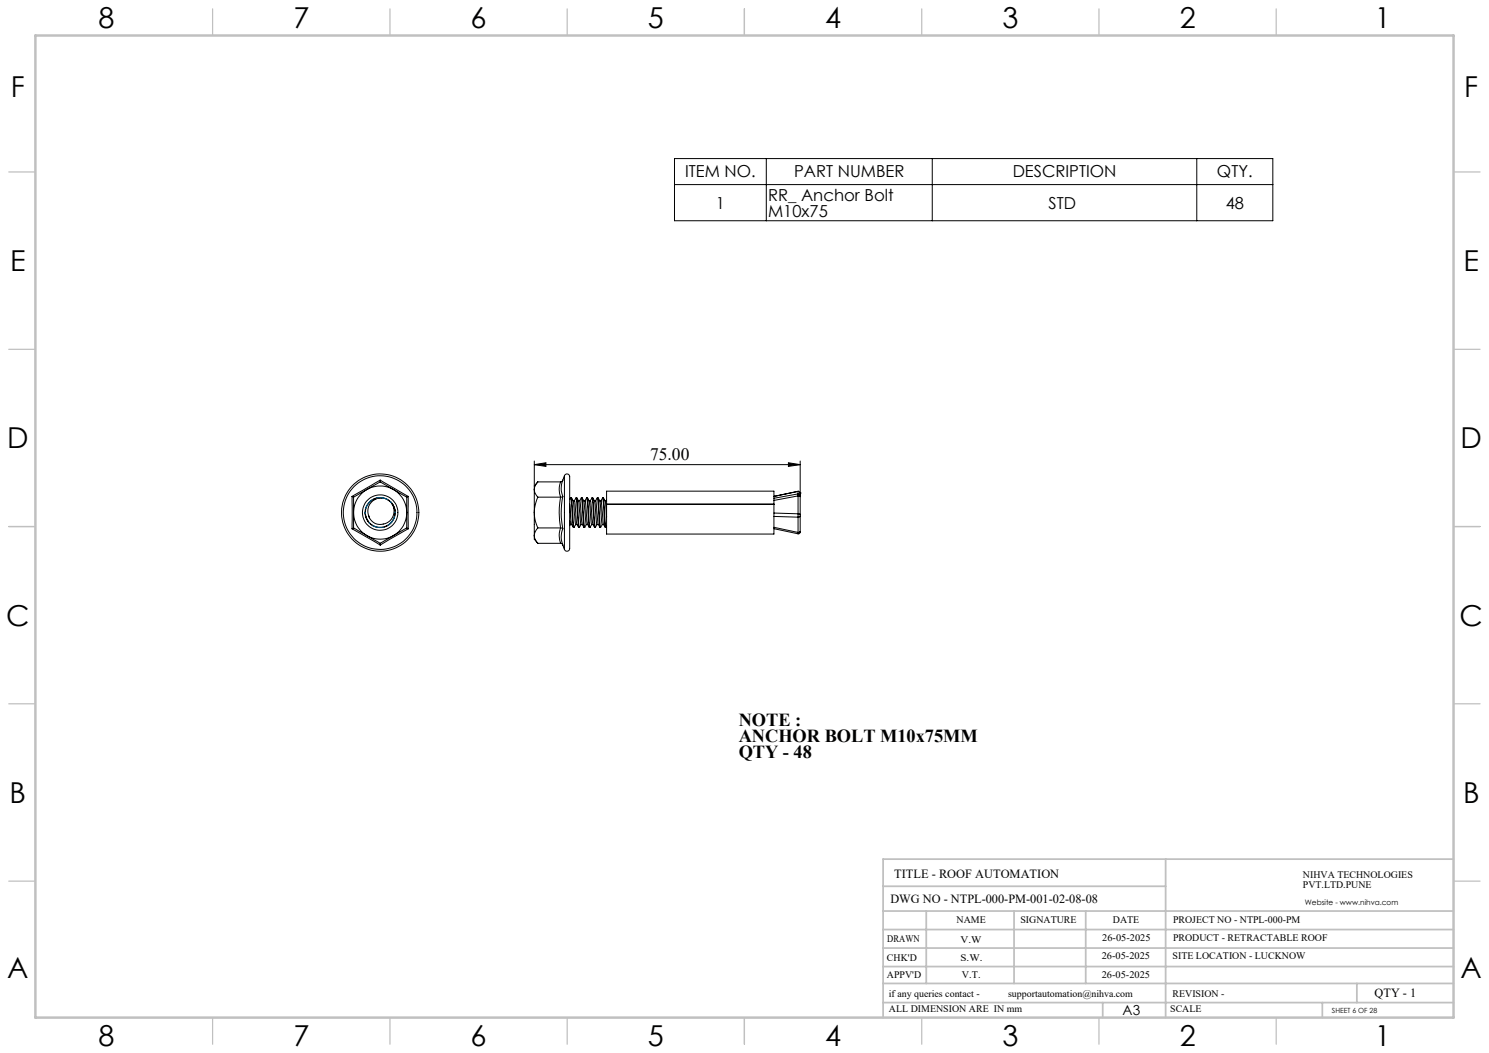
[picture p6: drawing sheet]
<svg xmlns="http://www.w3.org/2000/svg" width="420mm" height="297mm" viewBox="0 0 420 297" stroke-linecap="round" stroke-linejoin="round" font-family="sans-serif">
<g fill="none" stroke="#000" stroke-width=".28">
<path d="M190.3 44.7h168.7v17.6h-168.7zM190.3 52.1h168.7M216.1 44.7v17.6M263 44.7v17.6M337.6 44.7v17.6M103.5 138.1l-3.8 2.1M103.5 138.1a7.4 7.4 0 0 0-3.8 6.5M103.5 138.1a7.6 7.6 0 0 1 7.5 0M107.2 135.9l-3.7 2.2M107.2 135.9l3.8 2.2M107.2 135.4l-7.9 4.6M107.2 135.4v.5"/>
<path d="M107.2 135.4l7.9 4.6M111 138.1a7.4 7.4 0 0 1 3.7 6.5M111 138.1l3.7 2.1M150.7 131.1l3.3-.6v1zM150.7 130v7.1M150.7 131.1h75M150.7 138.1l.2 .9 .8 1.2M150.7 138.1v6.5M150.7 137.1v1M151.7 135.9l-.7 1-.3 1.2M151.7 135.9l-1 1.2M151.7 135.9h6.4"/>
<path d="M158.1 135.9a6.1 6.1 0 0 0 0 4.3M158.7 135.4l-.4 2.4 .4 2.2M158.7 135.4l-.6 .5M159.2 134.2a.82 .82 0 0 1 1.1-.4 .82 .82 0 0 1 .4 1.1v15.4a13.5 13.5 0 0 1-.3 5l-.8 .1-.4-.4M159.2 134.2v20.8M159.2 134.2l-.5 1.2M222.4 130.5l3.3 .6-3.3 .4zM225.1 139.9l.6 .2M225.1 139.3v.6M225.1 139.3l.4 .1 .2 .4M225.1 138.6h.1M225.1 138.6l-6.8 1.4"/>
<path d="M225.1 138.6v.7M225.1 139.9v5M225.1 139.9l-6.8 1.2M225.1 139.3l-6.8 1.2M225.7 138.9v.2M225.7 139.8v.3M225.7 139.1h.1M225.7 139.1l-.2-.4-.3-.1-6.9 1.4M225.7 130v9.8M99.3 149.2l7.9 4.5M99.3 140l.4 .2M99.3 140v9.2"/>
<path d="M99.7 148.9l3.8 2.2M99.7 144.6v4.3M99.7 144.6a7.3 7.3 0 0 0 3.8 6.5M99.7 140.2v4.4M99.7 148.9l-.4 .3M103 144.6l.3 1.3 .9 1.6M103.5 151.1l3.7 2.1M103.5 151.1a7.4 7.4 0 0 0 7.5 0M104 145.4l.2 .6M107.2 153.2v.5M107.7 140.4a4.2 4.2 0 0 0-4.6 4.8 4.2 4.2 0 0 0 5.8 3.2 4.2 4.2 0 0 0 1.6-6.4M110.3 141.6l.7 1.1 .5 1.8"/>
<path d="M111 151.1l-3.8 2.1M114.7 144.6a7.3 7.3 0 0 1-3.7 6.5M114.7 148.9l-3.7 2.2M114.7 144.6v4.3M114.7 140.2v4.4M114.7 148.9l.4 .3M115.1 140l-.4 .2M115.1 140v9.2M115.1 149.2l-7.9 4.5M150.7 144.6l.3 2.4 .7 1.9M150.7 144.6v6.5M150.7 151.1v1l1 1.1"/>
<path d="M150.7 151.1l.2 .9 .8 1.2M150.7 148h.1M151.7 140.2l-.8 2.4-.2 2M151.7 148.9l-.7 1-.3 1.2M151.7 140.2h6.4M151.7 148.9h6.4M151.7 153.2h6.4M158.1 140.2a24.1 24.1 0 0 0 0 8.7M158.1 148.9l.6 .3M158.1 148.9a6.1 6.1 0 0 0 0 4.3M158.1 153.2l.4 .1 .2 .4M158.7 149.2l-.4 2.3 .4 2.2"/>
<path d="M158.7 140l-.4 4.8 .4 4.4M158.7 140l-.6 .2M158.7 153.7l.5 1.3M160.7 140.9l.3-.5 .7 8.3a8.2 8.2 0 0 1-.8-4.5l-.2-2M160.7 146.9l.2 1M160.9 148h.4M160.9 148l-.2 .3M161 140.4a2.63 2.63 0 0 1 .9 2.6l.5 4.9M161.2 140.4l.7 8.3 .5-.7M161.6 141.2h.4M161.7 148.8h.2M162.5 140.4h.2l.5 .8"/>
<path d="M162.7 140.4l.7 8.3M162.7 147.9l-.5-6.1-.2-.5 .5-.9 .7 8.3-.5-.8-.3 .1M163.2 141.2h.3M163.2 141.2l.7 6.7M163.2 148.8h.2M163.5 141.2l.5-.8 .7 8.3-.5-.8M163.5 141.2l.7 6.7M163.9 148l-.5 .7M163.9 148h.4M164 140.4l.3 .1v.6l.6 7.7h-.2M164.2 140.4l.5 .8M164.6 141.2h.4"/>
<path d="M164.7 141.2l.4 4.9a1.86 1.86 0 0 0 .5 1.9h.1M165.4 148l-.4 .7M165.5 140.4l.7 8.3-.2-.4a22.1 22.1 0 0 1-.8-6.4l-.2-.6zM165.5 140.4h.2l.5 .8M165.7 140.4l.7 8.4 .5-.8M166.2 141.2h.3l.1 .3 .4 4.9a3.6 3.6 0 0 0 .7 2.3l-.7-8.3-.6 .9M166.2 141.2l.7 6.7M166.2 148.8h.2M166.9 148h.4M167 140.4a2.46 2.46 0 0 1 .9 2.3l.5 5.2M167.2 140.4l.7 8.3M167.6 141.2h.4l.1 .4 .6 6.3"/>
<path d="M167.7 148.8h.2M168 141.3l.5-.9 .7 8.3-.5-.8M168.4 148h.3M168.4 148l-.4 .7M168.5 140.4h.2l.5 .8M168.7 140.4l.7 8.3M169.2 141.2h.3M169.2 141.2l.7 6.7M169.2 148.8h.2M169.9 148l-.5 .7M170 140.4h.2l.5 .8M170.2 140.4l.7 8.3 .2-.3"/>
<path d="M170.2 147.9l-.5-6.1-.3-.5 .6-.9 .7 8.3-.5-.8-.3 .1M170.6 141.2h.4M170.7 141.2l.4 4.6M170.7 148.8h.2M171 141.2l.1 .2M171.1 142.2v-3.7h47.2v3.7M171.1 142.3v8.3h47.2v-8.3M171.1 141.1l-.1 .1M171.1 142.2h47.2M171.1 142.3h47.2M171.1 142.2v.1M218.3 149.1l6.8 1.5"/>
<path d="M218.3 140h.1M218.3 142.2v.1M218.3 144.7l6.8 .2M218.3 145.7l6.8 .2M218.3 148.7l6.8 1.5M225.1 144.9v1M225.1 144.9l.6 .2M225.1 150.2v.4M225.1 145.9v4.3M225.7 149.9l-.1 .5-.5 .2M225.7 145.1v.5M225.7 145.6l-.6 .3"/>
<path d="M225.7 149.9l-.6 .3M225.7 140.1v5M225.7 145.6v4.3"/>
<circle cx="107.2" cy="144.6" r="4.3"/>
<circle cx="107.2" cy="144.6" r="5"/>
<circle cx="107.2" cy="144.6" r="10.4"/>
<circle cx="107.2" cy="144.6" r="10.9"/>
<circle cx="107.5" cy="144.2" r="3.7"/>
</g>
<path d="M103 144.5v.3M104.1 147.4l.1 .2M105.1 140.9l-1.2 1.1-.7 1.4M105.2 148.3l1.7 .5 1.4-.1M107.6 140.4h-1.4M107.8 140.4l1.5 .5M110.2 141.5l.1 .3M111.3 145.7l-.7 1.4-1.2 1.1M111.4 144.3l.1 .3" fill="none" stroke="#0080c0" stroke-width=".28"/>
<g fill="none" stroke="#c0c0c0" stroke-width=".35">
<path d="M60 2.5v7.5M110 2.5v7.5M160 2.5v7.5M210 2.5v7.5M260 2.5v7.5M310 2.5v7.5M360 2.5v7.5M2.5 48.5h7.5M410 48.5h7.5M2.5 98.5h7.5M410 98.5h7.5M2.5 148.5h7.5"/>
<path d="M410 148.5h7.5M2.5 198.5h7.5M410 198.5h7.5M2.5 248.5h7.5M410 248.5h7.5M60 287v7.5M110 287v7.5M160 287v7.5M210 287v7.5M260 287v7.5M310 287v7.5M360 287v7.5"/>
</g>
<g fill="none" stroke="#c0c0c0" stroke-width=".5">
<path d="M249.1 257h160.9M249.1 250h79.7M261.3 257v20.4M286 257v20.4M306.2 257v20.4M328.8 242.3v44.7M410 242.3h-160.9v44.7M249.1 272.6h160.9M249.1 267.4h160.9M249.1 262.2h160.9M249.1 277.4h160.9M382.7 277.4v5.4"/>
<path d="M249.1 282.8h160.9M311 282.8v4.2M373 282.8v4.2"/>
</g>
<path d="M10 10h400v277h-400z" fill="none" stroke="#c0c0c0" stroke-width=".7"/>
<path d="M222.4 130.5l3.3 .6-3.3 .4zM150.7 131.1l3.3-.6v1z" fill="#000"/>
<g font-size="8.1">
<text x="27.8" y="8">8</text>
<text x="82.8" y="8">7</text>
<text x="132.8" y="8">6</text>
<text x="182.8" y="8">5</text>
<text x="232.8" y="8">4</text>
<text x="282.8" y="8">3</text>
<text x="332.8" y="8">2</text>
<text x="387.8" y="8">1</text>
<text x="3" y="27.2">F</text>
<text x="413" y="27.2">F</text>
<text x="2.8" y="76.5">E</text>
<text x="412.8" y="76.5">E</text>
<text x="2" y="126.5">D</text>
<text x="412" y="126.5">D</text>
<text x="1.7" y="176.5">C</text>
<text x="411.7" y="176.5">C</text>
<text x="2.7" y="226.5">B</text>
<text x="412.7" y="226.5">B</text>
<text x="2" y="275.7">A</text>
<text x="412" y="275.7">A</text>
<text x="27.8" y="295">8</text>
<text x="82.8" y="295">7</text>
<text x="132.8" y="295">6</text>
<text x="182.8" y="295">5</text>
<text x="232.8" y="295">4</text>
<text x="282.8" y="295">3</text>
<text x="332.8" y="295">2</text>
<text x="387.8" y="295">1</text>
</g>
<g font-size="5.2">
<text x="208.4" y="204.7">NOTE :</text>
<text x="208.4" y="209.3">ANCHOR BOLT M10x75MM</text>
<text x="208.4" y="213.9">QTY - 48</text>
</g>
<text font-size="4.9" x="183.4" y="129.9">75.00</text>
<g font-size="4.7">
<text x="193.3" y="50.1">ITEM NO.</text>
<text x="224" y="50.1">PART NUMBER</text>
<text x="285.6" y="50.1">DESCRIPTION</text>
<text x="343.3" y="50.1">QTY.</text>
<text x="201.9" y="58.8">1</text>
<text x="216.6" y="56.6">RR_ Anchor Bolt</text>
<text x="295.7" y="58.8">STD</text>
<text x="345.7" y="58.8">48</text>
<text x="216.6" y="61.1">M10x75</text>
</g>
<text font-size="3.9" x="316.7" y="286.4">A3</text>
<g font-size="3.5">
<text x="252.2" y="247.6">TITLE - ROOF AUTOMATION</text>
<text x="251.2" y="254.7">DWG NO - NTPL-000-PM-001-02-08-08</text>
<text x="387.7" y="281.1">QTY - 1</text>
</g>
<g font-size="2.8">
<text x="367.5" y="247.6">NIHVA TECHNOLOGIES</text>
<text x="367.5" y="250.5">PVT.LTD.PUNE</text>
<text x="269.8" y="260.3">NAME</text>
<text x="287.8" y="260.3">SIGNATURE</text>
<text x="313.9" y="260.4">DATE</text>
<text x="330.9" y="260.4">PROJECT NO - NTPL-000-PM</text>
<text x="250.3" y="265.6">DRAWN</text>
<text x="270.9" y="266.1">V.W</text>
<text x="310.9" y="265.5">26-05-2025</text>
<text x="330.9" y="265.5">PRODUCT - RETRACTABLE ROOF</text>
<text x="250.2" y="271.1">CHK'D</text>
<text x="250.2" y="275.8">APPV'D</text>
<text x="270.9" y="271.1">S.W.</text>
<text x="271.3" y="275.8">V.T.</text>
<text x="310.8" y="270.6">26-05-2025</text>
<text x="310.8" y="275.8">26-05-2025</text>
<text x="330.7" y="270.6">SITE LOCATION - LUCKNOW</text>
<text x="250.7" y="281.1">if any queries contact -</text>
<text x="284.3" y="281.1">supportautomation@nihva.com</text>
<text x="330.7" y="281.1">REVISION -</text>
<text x="250.7" y="285.6">ALL DIMENSION ARE IN mm</text>
<text x="330.1" y="285.6">SCALE</text>
</g>
<text font-size="2.1" x="368.1" y="255.1">Website - www.nihva.com</text>
<text font-size="2" x="375.7" y="285.6">SHEET 6 OF 28</text>
</svg>
